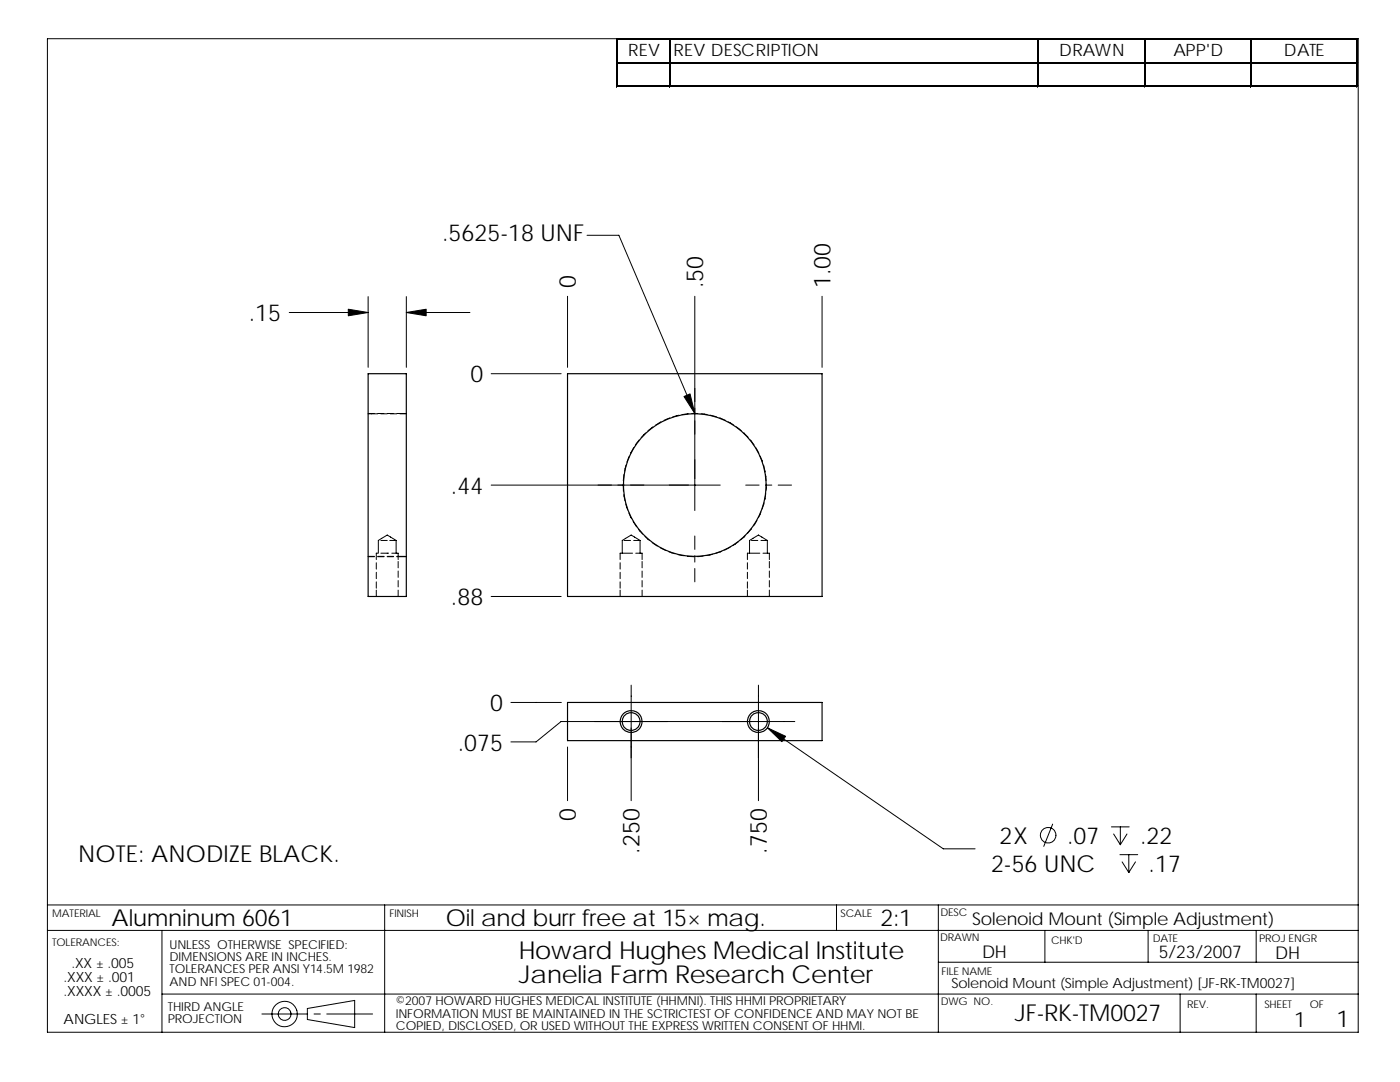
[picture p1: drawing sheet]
<svg xmlns="http://www.w3.org/2000/svg" width="279mm" height="216mm" viewBox="0 0 279 216" stroke-linecap="round" stroke-linejoin="round" font-family="sans-serif">
<g fill="none" stroke="#000" stroke-width=".2">
<path d="M9.5 7.7h261.6v198.3h-261.6zM123 7.7v9.7M123.3 7.7h147.7M123.3 12.4h147.7M123.3 17.1h147.7M133.6 7.9v9.5M207.1 7.9v9.5M228.3 7.9v9.5M249.6 7.9v9.5M270.8 7.9v9.5M73.5 59.2v14.1M81.1 59.2v14.1"/>
<path d="M113.3 59.1v14.2M117.2 46.9h6.3l15.2 35.6M138.7 59.1v42.8M164.1 59.1v14.2M57.7 62.4h15.8M81.1 62.4h12.7M98 74.6h14M73.5 82.6h1.9M73.5 82.5h1.2M75.4 82.5h1.2M76 82.6h1.3M77.3 82.5h1.2"/>
<path d="M77.9 82.6h1.3M79.2 82.5h1.9M79.8 82.6h1.3M98 96.8h45.7M124.4 96.6v1.4M124.5 98.7l.2 1.2M124.5 94.7l-.1 1.2M124.9 92.8l-.3 1.3M125.6 91l-.5 1.2M126.4 89.3l-.6 1.1M127.6 87.8l-.8 1M128.8 86.4l-.8 .9"/>
<path d="M130.3 85.2l-1 .8M131.9 84.2l-1.1 .6M133.7 83.4l-1.2 .5M135.5 82.8l-1.2 .4M137.4 82.5l-1.3 .2M139.3 82.5h-1.3M139.9 82.5l1.3 .2M141.8 82.8l1.2 .4M143.6 83.4l1.2 .5M145.4 84.2l1 .6M147 85.2l1 .8M148.4 86.4l.9 .9"/>
<path d="M148.8 96.8h2.7M149.7 87.8l.8 1M150.8 89.3l.6 1.1M151.7 91l.5 1.2M152.4 92.8l.3 1.2M152.7 94h.1M152.8 96.8h1.2M152.8 94.7l.1 1.2M152.8 98.5l-.2 1.2M152.9 96.6v1.2M155.3 96.8h2.7M73.5 111h1.2"/>
<path d="M73.5 111.1h1.2M75.1 117.8v1.2M75.1 112.3v1.3M75.1 114.2v1.3M75.1 116.1v1.3M75.4 110.4h-.3v1.3M75.4 111h1.2M75.4 111.1h1.2M76 110.4h1.6M76 107.8h1.3M77.3 111h1.2M77.3 111.1h1.2"/>
<path d="M77.8 107.8h1.3M78.2 110.4h1.3v1.3M79.1 107.8v2.6M79.1 107.8l-1.8-1-1.8 1v2.6M79.2 111h1.9M79.2 111.1h1.9M79.5 112v1.3M79.5 113.9v1.3M79.5 115.8v1.3M79.5 117.8v1.2M98 119h14M123.8 117.8v1.2"/>
<path d="M123.8 112.3v1.3M123.8 114.2v1.3M123.8 116.1v1.3M124.6 107.8h1.2M124.9 100.5l.4 1.2M125.5 102.3l.5 1.2M126.2 110.4h-2.4v1.3M126.4 104l.6 1.1M126.5 107.8h1.2M126.9 110.4h1.2v1.3M127.4 105.6l.9 1M127.7 107.8v2.6"/>
<path d="M127.7 107.8l-1.7-1-1.8 1v2.6M128.1 112v1.3M128.1 113.9v1.3M128.1 115.8v1.3M128.1 117.8v1.2M128.7 107l1 .9M130.2 108.3l1 .7M131.8 109.3l1.1 .6M133.5 110.1l1.2 .4M135.3 110.7l1.2 .2M137.2 111l1.3 .1M138.7 107v2.6"/>
<path d="M138.7 110.9v1.3M138.7 113.4v2.7M140.3 111l-1.2 .1M142.2 110.6l-1.2 .2M144 110l-1.2 .4M145.7 109.2l-1.1 .6M147.3 108.1l-1 .7M148.7 106.9l-.9 .8M149.2 117.8v1.2M149.2 112.3v1.3M149.2 114.2v1.3M149.2 116.1v1.3"/>
<path d="M150 107.8h1.2M150 105.4l-.8 1M151.1 103.8l-.7 1.1M151.6 110.4h-2.4v1.3M151.9 107.8h1.2M151.9 102.1l-.5 1.2M152.3 110.4h1.2v1.3M152.5 100.3l-.4 1.2M153.1 107.8v2.6M153.1 107.8l-1.7-1-1.8 1v2.6M153.5 112v1.3M153.5 113.9v1.3"/>
<path d="M153.5 115.8v1.3M153.5 117.8v1.2M126 136.7v23.1M151.4 136.7v23.1M102 140.2h10M113.3 149.1v10.7M153.2 145.2l35.1 24.2h6.3M158.6 144h-46.6l-5 4h-5M210.1 164.4l-1.8 4.5M221.8 165h3.6M222.2 166.4l1.4 2.2M223.5 170.5h3.6"/>
<path d="M223.6 165v3.6M223.9 172l1.4 2.1M224.9 166.4l-1.3 2.2M225.3 170.5v3.6M226.6 172l-1.3 2.1M9.5 180.6h261.6M9.5 185.7h261.6M32.3 198.4h238.8M32.3 185.7v20.3M76.8 180.6v25.4M166.9 180.6v5.1M187.3 192h83.8"/>
<path d="M187.3 180.6v25.4M208.5 185.7v6.3M229.1 185.7v6.3M235.5 198.4v7.6M250.7 185.7v6.3M250.7 198.4v7.6M52.3 202.3h9.1M61.3 201.2l9.5-1.6v5.4l-9.5-1.6zM62.7 202.3h1.2M65.2 202.3h9.2"/>
<circle cx="209.2" cy="166.7" r="1.55"/>
<circle cx="56.8" cy="202.3" r="2.54"/>
<circle cx="56.8" cy="202.3" r="1.27"/>
</g>
<g fill="none" stroke="#000" stroke-width=".23">
<path d="M73.5 74.6h7.6v44.4h-7.6zM113.3 74.6h50.8v44.4h-50.8zM113.3 140.2h50.8v7.6h-50.8z"/>
<circle cx="138.7" cy="96.8" r="14.2"/>
<circle cx="126" cy="144" r="2.19"/>
<circle cx="126" cy="144" r="1.77"/>
<circle cx="151.4" cy="144" r="2.19"/>
<circle cx="151.4" cy="144" r="1.77"/>
</g>
<g fill="#000" stroke="#000" stroke-width=".2">
<path d="M69.5 61.7l4 .7-4 .6z" fill-rule="evenodd"/>
<path d="M81.1 62.4l3.9-.7v1.3z" fill-rule="evenodd"/>
<path d="M136.5 79.1l1.2-.5 1 3.9z" fill-rule="evenodd"/>
<path d="M153.2 145.2l3.6 1.7-.8 1.1z" fill-rule="evenodd"/>
</g>
<path d="M123.3 7.8h147.7M123.3 12.5h147.7M207.2 7.9v9.5M270.9 7.9v9.5" fill="none" stroke="#000" stroke-width=".25"/>
<path d="M123.1 7.7v9.7M123.3 17.2h147.7M133.7 7.9v9.5M228.5 7.9v9.5M249.7 7.9v9.5" fill="none" stroke="#000" stroke-width=".28"/>
<g font-size="4.9">
<text x="103.6" y="191.3">Howard Hughes Medical Institute</text>
<text x="103.6" y="196.2">Janelia Farm Research Center</text>
</g>
<g font-size="4.7">
<text x="88.2" y="48.2">.5625-18 UNF</text>
<text x="114.9" y="57.5" transform="rotate(-90 114.9 57.5)">0</text>
<text x="140.3" y="57.5" transform="rotate(-90 140.3 57.5)">.50</text>
<text x="165.7" y="57.5" transform="rotate(-90 165.7 57.5)">1.00</text>
<text x="49.7" y="64.1">.15</text>
<text x="93.9" y="76.3">0</text>
<text x="90" y="98.5">.44</text>
<text x="90" y="120.8">.88</text>
<text x="97.8" y="141.9">0</text>
<text x="91.4" y="149.8">.075</text>
<text x="114.9" y="163.9" transform="rotate(-90 114.9 163.9)">0</text>
<text x="15.6" y="172.1">NOTE: ANODIZE BLACK.</text>
<text x="127.6" y="170.4" transform="rotate(-90 127.6 170.4)">.250</text>
<text x="153" y="170.4" transform="rotate(-90 153 170.4)">.750</text>
<text x="197.8" y="174">2-56 UNC</text>
<text x="199.5" y="168.4">2X</text>
<text x="213" y="168.4">.07</text>
<text x="227.5" y="168.4">.22</text>
<text x="229.2" y="174">.17</text>
<text x="22.3" y="184.9">Alumninum 6061</text>
<text x="89" y="184.8">Oil and burr free at 15× mag.</text>
<text x="175.7" y="184.8">2:1</text>
<text x="202.5" y="203.8">JF-RK-TM0027</text>
<text x="266.7" y="205">1</text>
</g>
<text font-size="4.2" x="258.3" y="204.9">1</text>
<g font-size="3.5">
<text x="194" y="184.6">Solenoid Mount (Simple Adjustment)</text>
<text x="196" y="191.2">DH</text>
<text x="231.3" y="191.2">5/23/2007</text>
<text x="254.5" y="191.3">DH</text>
</g>
<g font-size="3.4">
<text x="125.4" y="11.2">REV</text>
<text x="134.4" y="11.2">REV DESCRIPTION</text>
<text x="211.4" y="11.2">DRAWN</text>
<text x="234.2" y="11.2">APP'D</text>
<text x="256.2" y="11.2">DATE</text>
</g>
<g font-size="2.8">
<text x="12.7" y="195.9">.XXX ± .001</text>
<text x="14.3" y="193.1">.XX ± .005</text>
<text x="189.9" y="197.2">Solenoid Mount (Simple Adjustment) [JF-RK-TM0027]</text>
<text x="12.7" y="198.7">.XXXX ± .0005</text>
<text x="12.7" y="204.4">ANGLES ± 1°</text>
</g>
<g font-size="2.5">
<text x="33.8" y="189.3">UNLESS OTHERWISE SPECIFIED:</text>
<text x="33.8" y="191.8">DIMENSIONS ARE IN INCHES.</text>
<text x="33.8" y="196.7">AND NFI SPEC 01-004.</text>
<text x="33.8" y="194.2">TOLERANCES PER ANSI Y14.5M 1982</text>
<text x="33.5" y="201.7">THIRD ANGLE</text>
<text x="79" y="200.6">©2007 HOWARD HUGHES MEDICAL INSTITUTE (HHMNI). THIS HHMI PROPRIETARY</text>
<text x="79" y="203">INFORMATION MUST BE MAINTAINED IN THE SCTRICTEST OF CONFIDENCE AND MAY NOT BE</text>
<text x="33.5" y="204.2">PROJECTION</text>
<text x="79" y="205.5">COPIED, DISCLOSED, OR USED WITHOUT THE EXPRESS WRITTEN CONSENT OF HHMI.</text>
</g>
<g font-size="2.1">
<text x="10.4" y="182.9">MATERIAL</text>
<text x="77.7" y="183">FINISH</text>
<text x="167.8" y="182.9">SCALE</text>
<text x="187.7" y="182.8">DESC</text>
<text x="10.4" y="188.8">TOLERANCES:</text>
<text x="187.6" y="187.8">DRAWN</text>
<text x="209.8" y="188.3">CHK'D</text>
<text x="230" y="187.9">DATE</text>
<text x="251.3" y="187.9">PROJ ENGR</text>
<text x="187.9" y="194.5">FILE NAME</text>
<text x="187.7" y="200.6">DWG NO.</text>
<text x="236.9" y="201.2">REV.</text>
<text x="252.3" y="201.1">SHEET</text>
<text x="261.4" y="201.1">OF</text>
</g>
</svg>
